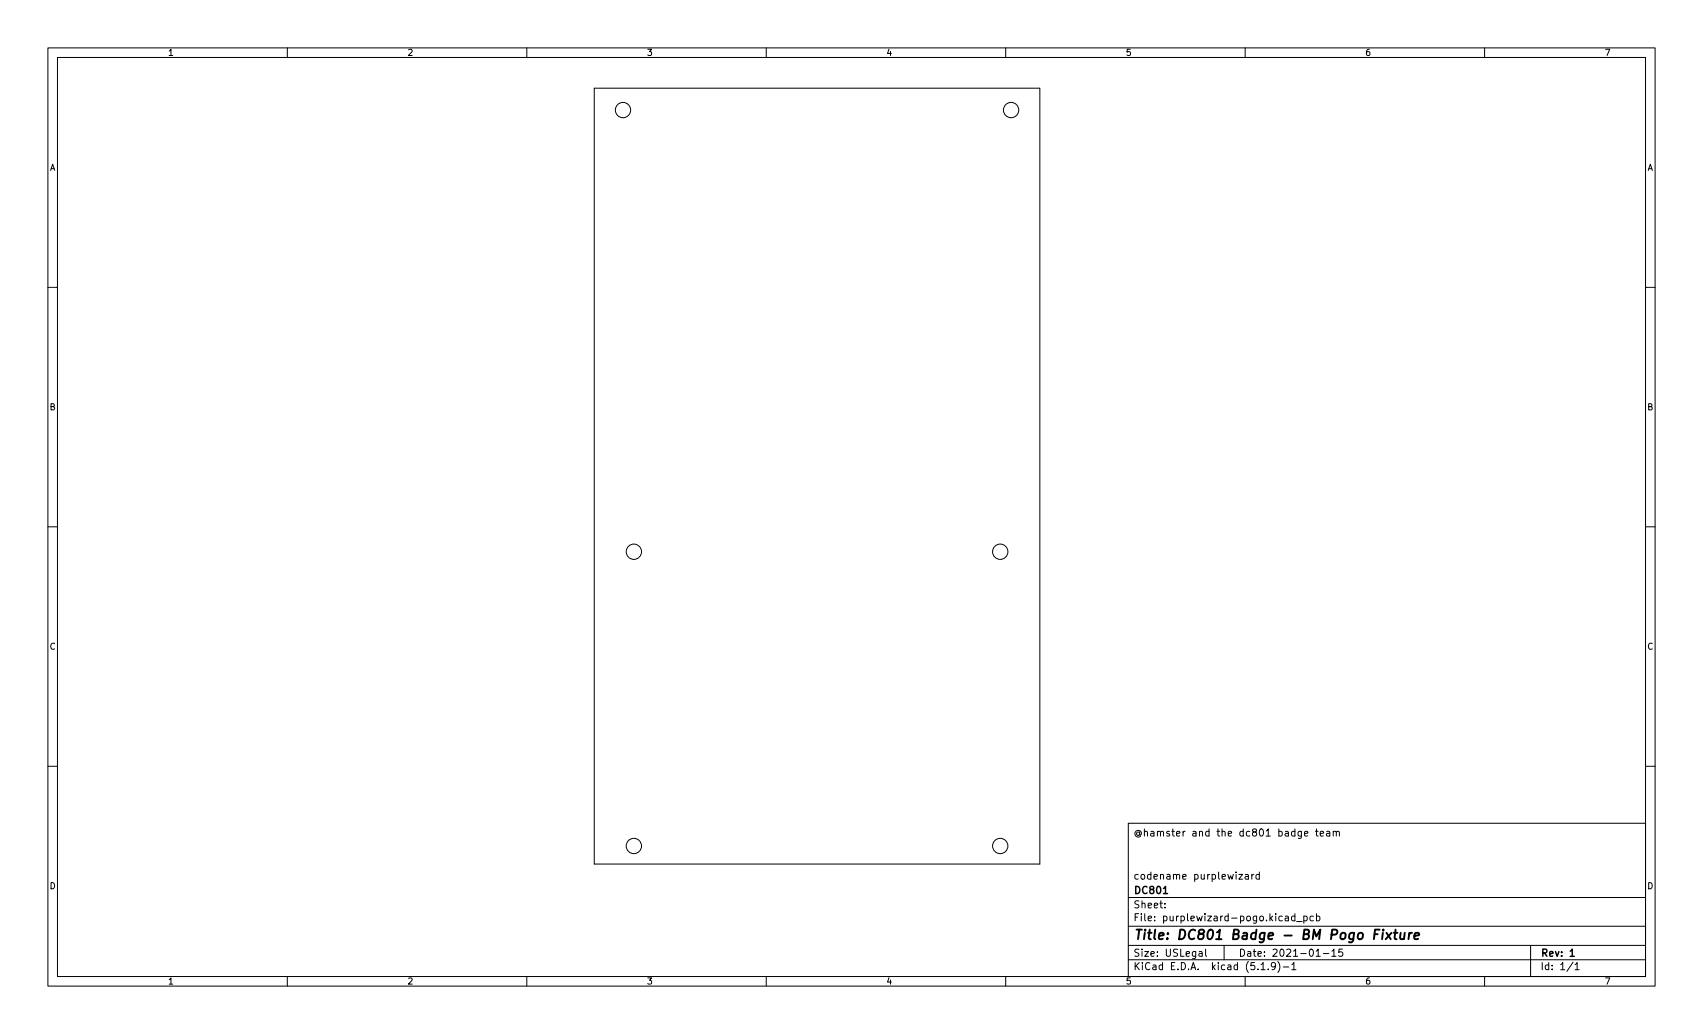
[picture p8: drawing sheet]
<svg xmlns="http://www.w3.org/2000/svg" width="356mm" height="216mm" viewBox="0 0 356 216" stroke-linecap="round" stroke-linejoin="round" font-family="sans-serif">
<g fill="none" stroke="#000" stroke-width=".21">
<path d="M10 10h335.6v195.9h-335.6zM12 12h331.6v191.9h-331.6zM60 10v2M110 10v2M124.1 18.4h93v162h-93zM160 10v2M210 10v2M260 10v2M310 10v2M10 60h2M343.6 60h2M10 110h2"/>
<path d="M343.6 110h2M10 160h2M343.6 160h2M235.6 171.9h108v32h-108zM272.4 174.1l.7-.2-.1-.3h-.4l-.2 .2 .1 .7h.5M274.7 173.6h.5M274.9 173.1v1.3l.3 .2M275.7 174.1l.7-.2-.1-.3h-.4l-.2 .2v.7h.6M277 173.6h.6l.1 1M277.7 173.9l-.5 .1-.2 .2 .2 .4 .5-.1M278.4 173.7l.2-.1h.4v1M278.4 173.6v1"/>
<path d="M279 173.8l.2-.2h.4l.1 1M235.6 197.4h108M235.6 193.4h108M235.6 187.4h108M243.2 189.4v.2M243.2 188.7v.1M250.4 198.7h.6v1M251 199l-.5 .1-.2 .2 .2 .4 .5-.1M251.7 198.2v1.3l.3 .2M255.6 197.4v3M258.7 182.6h.8l-.8 1h.8M260 182.6h.6l.1 1"/>
<path d="M260.7 182.9l-.5 .1-.2 .2 .2 .4 .5-.1M261.4 182.6v1M261.8 182.6l-.4 .3M263 182.6h-.5l-.3 .3 .2 .6h.6M263 182.1v1.5M268.4 191.4h.6v.9M269 191.6l-.5 .1-.2 .2 .2 .4 .5-.1M270.4 191.4l-.4-.1-.3 .3 .1 .6h.6M270.4 190.8v1.5M270.7 192.4h1.2M272.2 191.4l.5-.1 .3 .3-.2 .6h-.6M272.2 191.3v1.5"/>
<path d="M274.2 191.4l-.4-.1-.3 .3 .2 .6h.5M274.8 199.7h.9M274.9 191.4l.4-.1 .3 .3-.1 .6h-.6M274.9 190.8v1.5M276.3 199.1h1.2M278.1 198.6l.4-.4v1.5M278.1 199.7h.9M280.3 198.2h-.7l-.1 .7 .2-.2 .5 .1 .2 .2-.1 .5-.2 .2-.6-.2M319.6 197.4v6.5M60 203.9v2M110 203.9v2M160 203.9v2"/>
<path d="M210 203.9v2M235.6 200.4h108M260 203.9v2M263.3 201.4l.4-.4v1.5M263.3 202.5h.9M264.8 202.3v.2M266.3 201.6l-.3 .3-.4-.1-.1-.2 .1-.6h.4l.2 .1a.99 .99 0 0 1-.3 1.4h-.3M266.8 200.8a1.72 1.72 0 0 1 0 2.2M268 201.9h1.1M269.7 201.4l.5-.4v1.5M269.7 202.5h.9M310 203.9v2"/>
<path d="M328.5 200.9l-1.3 1.9M328.9 201.4l.4-.4v1.5M328.9 202.5h.8"/>
<circle cx="130.1" cy="23" r="1.6"/>
<circle cx="211.1" cy="23" r="1.6"/>
<circle cx="132.4" cy="115.2" r="1.6"/>
<circle cx="208.9" cy="115.2" r="1.6"/>
<circle cx="132.4" cy="176.6" r="1.6"/>
<circle cx="208.9" cy="176.6" r="1.6"/>
</g>
<path d="M242.9 186.6h.9M327.9 198.6l.4-.4v1.5M327.9 199.7h.8" fill="none" stroke="#000" stroke-width=".3"/>
<g fill="none" stroke="#000" stroke-width=".4">
<path d="M287 195.1h.7M288.1 194.1h-1l-.2 2M288.8 194.8l-.2 1.3M288.8 194.1v.2M289.5 194.8l.9 1.3M290.6 194.8l-1.3 1.3M291 194.8h.8M291.4 194.1l-.2 1.7 .1 .2 .3 .1M292.5 194.8l-.1 1.2 .5 .1 .3-.2M293.3 194.8l-.1 1.3M294.3 194.8l-.2 1.3M294.8 194.8l-.3 .1-.3 .3"/>
<path d="M295.3 195.4l1-.2v-.3h-.8l-.2 .9 .2 .3 .6-.1"/>
</g>
<text font-size="2.8" x="236.6" y="196.2">Title: DC801 Badge - BM Pogo Fixture</text>
<g font-size="2.1">
<text x="236.6" y="174.6">@hamster and the dc801 badge team</text>
<text x="236.6" y="183.6">codename purplewizard</text>
<text x="236.6" y="189.7">Sheet:</text>
<text x="236.6" y="186.7">DC801</text>
<text x="236.6" y="192.4">File: purplewizard-pogo.kicad_pcb</text>
<text x="236.6" y="202.5">KiCad E.D.A. kicad (5.1.9)-1</text>
<text x="236.6" y="199.7">Size: USLegal</text>
<text x="258.6" y="199.7">Date: 2021-01-15</text>
<text x="321.6" y="199.7">Rev: 1</text>
<text x="321.6" y="202.5">Id: 1/1</text>
</g>
<g font-size="1.8">
<text x="35" y="11.6">1</text>
<text x="85" y="11.6">2</text>
<text x="135" y="11.6">3</text>
<text x="185" y="11.6">4</text>
<text x="235" y="11.6">5</text>
<text x="285" y="11.6">6</text>
<text x="335" y="11.6">7</text>
<text x="10.3" y="35.6">A</text>
<text x="343.9" y="35.6">A</text>
<text x="10.3" y="85.7">B</text>
<text x="343.9" y="85.7">B</text>
<text x="10.3" y="135.6">C</text>
<text x="343.9" y="135.6">C</text>
<text x="10.3" y="185.7">D</text>
<text x="343.9" y="185.7">D</text>
<text x="35" y="205.6">1</text>
<text x="85" y="205.6">2</text>
<text x="135" y="205.6">3</text>
<text x="185" y="205.6">4</text>
<text x="235" y="205.6">5</text>
<text x="285" y="205.6">6</text>
<text x="335" y="205.6">7</text>
</g>
</svg>
